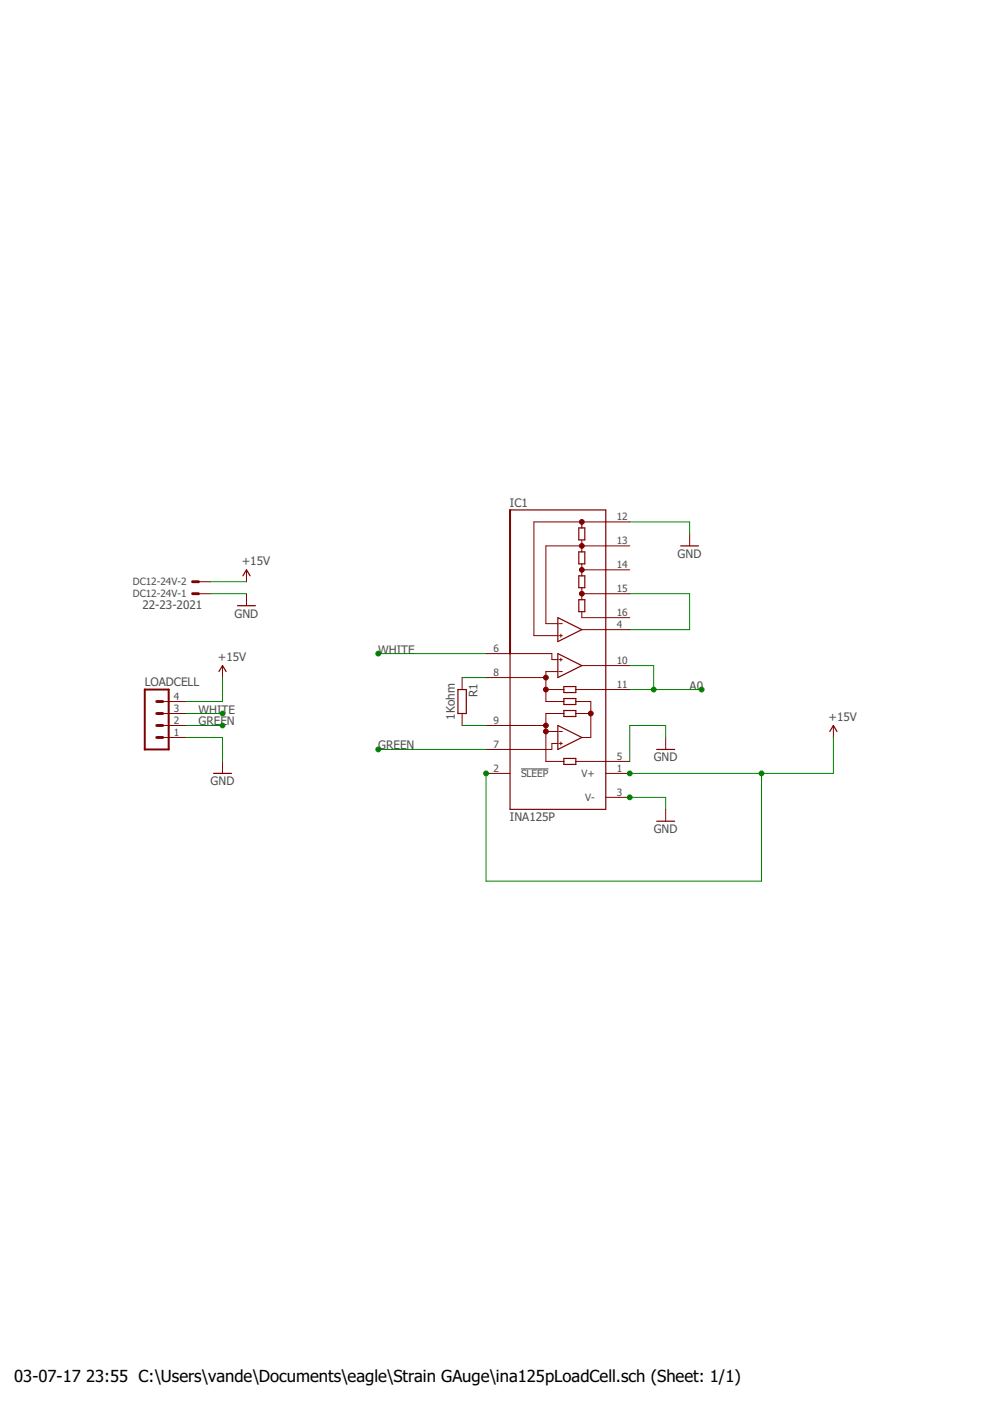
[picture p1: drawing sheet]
<?xml version="1.0" encoding="utf-8"?>
<!DOCTYPE eagle SYSTEM "eagle.dtd">
<!--
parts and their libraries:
SparkFun-Aesthetics: Licensing: Creative Commons ShareAlike 4.0 International - https://creativecommons.org/licenses/by-sa/4.0
-->
<eagle version="7.5.0">
<drawing>
<settings>
<setting alwaysvectorfont="no"/>
<setting verticaltext="up"/>
</settings>
<grid distance="0.1" unitdist="inch" unit="inch" style="lines" multiple="1" display="no" altdistance="0.01" altunitdist="inch" altunit="inch"/>
<schematic xreflabel="%F%N/%S.%C%R" xrefpart="/%S.%C%R">
<libraries>
<library name="burr-brown">
<symbols>
<symbol name="INA125">
<wire x1="-2.54" y1="-7.62" x2="-2.54" y2="-6.35" width="0.254" layer="94"/>
<wire x1="-2.54" y1="-6.35" x2="-2.54" y2="-3.81" width="0.254" layer="94"/>
<wire x1="-2.54" y1="-3.81" x2="-2.54" y2="-2.54" width="0.254" layer="94"/>
<wire x1="-2.54" y1="-2.54" x2="2.54" y2="-5.08" width="0.254" layer="94"/>
<wire x1="2.54" y1="-5.08" x2="-2.54" y2="-7.62" width="0.254" layer="94"/>
<wire x1="-2.54" y1="-3.81" x2="-3.81" y2="-3.81" width="0.1524" layer="94"/>
<wire x1="1.27" y1="-12.065" x2="1.27" y2="-12.7" width="0.254" layer="94"/>
<wire x1="1.27" y1="-12.7" x2="1.27" y2="-13.335" width="0.254" layer="94"/>
<wire x1="1.27" y1="-13.335" x2="-1.27" y2="-13.335" width="0.254" layer="94"/>
<wire x1="-1.27" y1="-13.335" x2="-1.27" y2="-12.7" width="0.254" layer="94"/>
<wire x1="-1.27" y1="-12.7" x2="-1.27" y2="-12.065" width="0.254" layer="94"/>
<wire x1="-1.27" y1="-12.065" x2="1.27" y2="-12.065" width="0.254" layer="94"/>
<wire x1="-1.27" y1="-9.525" x2="-1.27" y2="-10.16" width="0.254" layer="94"/>
<wire x1="-1.27" y1="-10.16" x2="-1.27" y2="-10.795" width="0.254" layer="94"/>
<wire x1="-1.27" y1="-10.795" x2="1.27" y2="-10.795" width="0.254" layer="94"/>
<wire x1="1.27" y1="-10.795" x2="1.27" y2="-10.16" width="0.254" layer="94"/>
<wire x1="1.27" y1="-10.16" x2="1.27" y2="-9.525" width="0.254" layer="94"/>
<wire x1="1.27" y1="-9.525" x2="-1.27" y2="-9.525" width="0.254" layer="94"/>
<wire x1="-2.54" y1="-6.35" x2="-5.08" y2="-6.35" width="0.1524" layer="94"/>
<wire x1="-5.08" y1="-6.35" x2="-5.08" y2="-7.62" width="0.1524" layer="94"/>
<wire x1="-2.2225" y1="-3.81" x2="-1.5875" y2="-3.81" width="0.1524" layer="94"/>
<wire x1="-2.2225" y1="-6.35" x2="-1.5875" y2="-6.35" width="0.1524" layer="94"/>
<wire x1="-1.905" y1="-3.4925" x2="-1.905" y2="-4.1275" width="0.1524" layer="94"/>
<wire x1="2.54" y1="-5.08" x2="7.62" y2="-5.08" width="0.1524" layer="94"/>
<wire x1="-12.7" y1="-35.56" x2="7.62" y2="-35.56" width="0.254" layer="94"/>
<wire x1="7.62" y1="-35.56" x2="7.62" y2="-25.4" width="0.254" layer="94"/>
<wire x1="7.62" y1="-25.4" x2="7.62" y2="-10.16" width="0.254" layer="94"/>
<wire x1="7.62" y1="-10.16" x2="7.62" y2="2.54" width="0.254" layer="94"/>
<wire x1="7.62" y1="2.54" x2="7.62" y2="5.08" width="0.254" layer="94"/>
<wire x1="7.62" y1="5.08" x2="7.62" y2="10.16" width="0.254" layer="94"/>
<wire x1="7.62" y1="10.16" x2="7.62" y2="15.24" width="0.254" layer="94"/>
<wire x1="7.62" y1="15.24" x2="7.62" y2="20.32" width="0.254" layer="94"/>
<wire x1="7.62" y1="20.32" x2="7.62" y2="25.4" width="0.254" layer="94"/>
<wire x1="7.62" y1="25.4" x2="7.62" y2="27.94" width="0.254" layer="94"/>
<wire x1="7.62" y1="27.94" x2="-12.7" y2="27.94" width="0.254" layer="94"/>
<wire x1="-12.7" y1="-2.54" x2="-12.7" y2="-7.62" width="0.254" layer="94"/>
<wire x1="-12.7" y1="-7.62" x2="-12.7" y2="-17.78" width="0.254" layer="94"/>
<wire x1="-12.7" y1="-17.78" x2="-12.7" y2="-22.86" width="0.254" layer="94"/>
<wire x1="-12.7" y1="-22.86" x2="-12.7" y2="-35.56" width="0.254" layer="94"/>
<wire x1="-2.54" y1="-22.86" x2="-2.54" y2="-21.59" width="0.254" layer="94"/>
<wire x1="-2.54" y1="-21.59" x2="-2.54" y2="-19.05" width="0.254" layer="94"/>
<wire x1="-2.54" y1="-19.05" x2="-2.54" y2="-17.78" width="0.254" layer="94"/>
<wire x1="-2.54" y1="-17.78" x2="2.54" y2="-20.32" width="0.254" layer="94"/>
<wire x1="2.54" y1="-20.32" x2="-2.54" y2="-22.86" width="0.254" layer="94"/>
<wire x1="1.27" y1="-15.875" x2="1.27" y2="-15.24" width="0.254" layer="94"/>
<wire x1="1.27" y1="-15.24" x2="1.27" y2="-14.605" width="0.254" layer="94"/>
<wire x1="1.27" y1="-14.605" x2="-1.27" y2="-14.605" width="0.254" layer="94"/>
<wire x1="-1.27" y1="-14.605" x2="-1.27" y2="-15.24" width="0.254" layer="94"/>
<wire x1="-1.27" y1="-15.24" x2="-1.27" y2="-15.875" width="0.254" layer="94"/>
<wire x1="-1.27" y1="-15.875" x2="1.27" y2="-15.875" width="0.254" layer="94"/>
<wire x1="-1.27" y1="-26.035" x2="-1.27" y2="-25.4" width="0.254" layer="94"/>
<wire x1="-1.27" y1="-25.4" x2="-1.27" y2="-24.765" width="0.254" layer="94"/>
<wire x1="-1.27" y1="-24.765" x2="1.27" y2="-24.765" width="0.254" layer="94"/>
<wire x1="1.27" y1="-24.765" x2="1.27" y2="-25.4" width="0.254" layer="94"/>
<wire x1="1.27" y1="-25.4" x2="1.27" y2="-26.035" width="0.254" layer="94"/>
<wire x1="1.27" y1="-26.035" x2="-1.27" y2="-26.035" width="0.254" layer="94"/>
<wire x1="-2.54" y1="-19.05" x2="-5.08" y2="-19.05" width="0.1524" layer="94"/>
<wire x1="-5.08" y1="-19.05" x2="-5.08" y2="-17.78" width="0.1524" layer="94"/>
<wire x1="-2.54" y1="-21.59" x2="-3.81" y2="-21.59" width="0.1524" layer="94"/>
<wire x1="-2.2225" y1="-19.05" x2="-1.5875" y2="-19.05" width="0.1524" layer="94"/>
<wire x1="-2.2225" y1="-21.59" x2="-1.5875" y2="-21.59" width="0.1524" layer="94"/>
<wire x1="-1.905" y1="-21.2725" x2="-1.905" y2="-21.9075" width="0.1524" layer="94"/>
<wire x1="2.54" y1="-20.32" x2="4.445" y2="-20.32" width="0.1524" layer="94"/>
<wire x1="-12.7" y1="-2.54" x2="-3.81" y2="-2.54" width="0.1524" layer="94"/>
<wire x1="-3.81" y1="-2.54" x2="-3.81" y2="-3.81" width="0.1524" layer="94"/>
<wire x1="-12.7" y1="-7.62" x2="-5.08" y2="-7.62" width="0.1524" layer="94"/>
<wire x1="-5.08" y1="-7.62" x2="-5.08" y2="-10.16" width="0.1524" layer="94"/>
<wire x1="-5.08" y1="-10.16" x2="-1.27" y2="-10.16" width="0.1524" layer="94"/>
<wire x1="-3.81" y1="-21.59" x2="-3.81" y2="-22.86" width="0.1524" layer="94"/>
<wire x1="-3.81" y1="-22.86" x2="-12.7" y2="-22.86" width="0.1524" layer="94"/>
<wire x1="-12.7" y1="-17.78" x2="-5.08" y2="-17.78" width="0.1524" layer="94"/>
<wire x1="-5.08" y1="-12.7" x2="-1.27" y2="-12.7" width="0.1524" layer="94"/>
<wire x1="-5.08" y1="-10.16" x2="-5.08" y2="-12.7" width="0.1524" layer="94"/>
<wire x1="1.27" y1="-12.7" x2="4.445" y2="-12.7" width="0.1524" layer="94"/>
<wire x1="4.445" y1="-12.7" x2="4.445" y2="-20.32" width="0.1524" layer="94"/>
<wire x1="1.27" y1="-15.24" x2="4.1275" y2="-15.24" width="0.1524" layer="94"/>
<wire x1="-1.27" y1="-15.24" x2="-5.08" y2="-15.24" width="0.1524" layer="94"/>
<wire x1="-5.08" y1="-15.24" x2="-5.08" y2="-17.78" width="0.1524" layer="94"/>
<wire x1="-5.08" y1="-19.05" x2="-5.08" y2="-25.4" width="0.1524" layer="94"/>
<wire x1="1.27" y1="-25.4" x2="7.62" y2="-25.4" width="0.1524" layer="94"/>
<wire x1="-5.08" y1="-25.4" x2="-1.27" y2="-25.4" width="0.1524" layer="94"/>
<wire x1="-2.54" y1="5.08" x2="-2.54" y2="3.81" width="0.254" layer="94"/>
<wire x1="-2.54" y1="3.81" x2="-2.54" y2="1.27" width="0.254" layer="94"/>
<wire x1="-2.54" y1="1.27" x2="-2.54" y2="0" width="0.254" layer="94"/>
<wire x1="-2.54" y1="0" x2="2.54" y2="2.54" width="0.254" layer="94"/>
<wire x1="2.54" y1="2.54" x2="-2.54" y2="5.08" width="0.254" layer="94"/>
<wire x1="-2.54" y1="3.81" x2="-5.08" y2="3.81" width="0.1524" layer="94"/>
<wire x1="-2.2225" y1="1.27" x2="-1.5875" y2="1.27" width="0.1524" layer="94"/>
<wire x1="-2.2225" y1="3.81" x2="-1.5875" y2="3.81" width="0.1524" layer="94"/>
<wire x1="-1.905" y1="0.9525" x2="-1.905" y2="1.5875" width="0.1524" layer="94"/>
<wire x1="3.175" y1="6.35" x2="2.54" y2="6.35" width="0.254" layer="94"/>
<wire x1="2.54" y1="6.35" x2="1.905" y2="6.35" width="0.254" layer="94"/>
<wire x1="1.905" y1="6.35" x2="1.905" y2="8.89" width="0.254" layer="94"/>
<wire x1="1.905" y1="8.89" x2="2.54" y2="8.89" width="0.254" layer="94"/>
<wire x1="2.54" y1="8.89" x2="3.175" y2="8.89" width="0.254" layer="94"/>
<wire x1="3.175" y1="8.89" x2="3.175" y2="6.35" width="0.254" layer="94"/>
<wire x1="3.175" y1="11.43" x2="2.54" y2="11.43" width="0.254" layer="94"/>
<wire x1="2.54" y1="11.43" x2="1.905" y2="11.43" width="0.254" layer="94"/>
<wire x1="1.905" y1="11.43" x2="1.905" y2="13.97" width="0.254" layer="94"/>
<wire x1="1.905" y1="13.97" x2="2.54" y2="13.97" width="0.254" layer="94"/>
<wire x1="2.54" y1="13.97" x2="3.175" y2="13.97" width="0.254" layer="94"/>
<wire x1="3.175" y1="13.97" x2="3.175" y2="11.43" width="0.254" layer="94"/>
<wire x1="3.175" y1="16.51" x2="2.54" y2="16.51" width="0.254" layer="94"/>
<wire x1="2.54" y1="16.51" x2="1.905" y2="16.51" width="0.254" layer="94"/>
<wire x1="1.905" y1="16.51" x2="1.905" y2="19.05" width="0.254" layer="94"/>
<wire x1="1.905" y1="19.05" x2="2.54" y2="19.05" width="0.254" layer="94"/>
<wire x1="2.54" y1="19.05" x2="3.175" y2="19.05" width="0.254" layer="94"/>
<wire x1="3.175" y1="19.05" x2="3.175" y2="16.51" width="0.254" layer="94"/>
<wire x1="3.175" y1="21.59" x2="1.905" y2="21.59" width="0.254" layer="94"/>
<wire x1="1.905" y1="21.59" x2="1.905" y2="24.13" width="0.254" layer="94"/>
<wire x1="1.905" y1="24.13" x2="2.54" y2="24.13" width="0.254" layer="94"/>
<wire x1="2.54" y1="24.13" x2="3.175" y2="24.13" width="0.254" layer="94"/>
<wire x1="3.175" y1="24.13" x2="3.175" y2="21.59" width="0.254" layer="94"/>
<wire x1="2.54" y1="5.08" x2="7.62" y2="5.08" width="0.1524" layer="94"/>
<wire x1="2.54" y1="10.16" x2="7.62" y2="10.16" width="0.1524" layer="94"/>
<wire x1="2.54" y1="15.24" x2="7.62" y2="15.24" width="0.1524" layer="94"/>
<wire x1="2.54" y1="20.32" x2="7.62" y2="20.32" width="0.1524" layer="94"/>
<wire x1="-7.62" y1="1.27" x2="-7.62" y2="25.4" width="0.1524" layer="94"/>
<wire x1="-7.62" y1="25.4" x2="2.54" y2="25.4" width="0.1524" layer="94"/>
<wire x1="2.54" y1="25.4" x2="7.62" y2="25.4" width="0.1524" layer="94"/>
<wire x1="2.54" y1="2.54" x2="7.62" y2="2.54" width="0.1524" layer="94"/>
<wire x1="2.54" y1="5.08" x2="2.54" y2="6.35" width="0.1524" layer="94"/>
<wire x1="2.54" y1="11.43" x2="2.54" y2="10.16" width="0.1524" layer="94"/>
<wire x1="2.54" y1="10.16" x2="2.54" y2="8.89" width="0.1524" layer="94"/>
<wire x1="2.54" y1="16.51" x2="2.54" y2="15.24" width="0.1524" layer="94"/>
<wire x1="2.54" y1="15.24" x2="2.54" y2="13.97" width="0.1524" layer="94"/>
<wire x1="2.54" y1="21.5265" x2="2.54" y2="20.32" width="0.1524" layer="94"/>
<wire x1="2.54" y1="20.32" x2="2.54" y2="19.05" width="0.1524" layer="94"/>
<wire x1="2.54" y1="25.4" x2="2.54" y2="24.13" width="0.254" layer="94"/>
<wire x1="-2.54" y1="1.27" x2="-7.62" y2="1.27" width="0.1524" layer="94"/>
<wire x1="2.54" y1="20.32" x2="-5.08" y2="20.32" width="0.1524" layer="94"/>
<wire x1="-5.08" y1="20.32" x2="-5.08" y2="3.81" width="0.1524" layer="94"/>
<wire x1="1.27" y1="-10.16" x2="7.62" y2="-10.16" width="0.1524" layer="94"/>
<wire x1="-12.7" y1="27.94" x2="-12.7" y2="-2.54" width="0.4064" layer="94"/>
<circle x="2.54" y="15.24" radius="0.508" width="0" layer="94"/>
<circle x="2.54" y="20.32" radius="0.508" width="0" layer="94"/>
<circle x="2.54" y="25.4" radius="0.508" width="0" layer="94"/>
<circle x="2.54" y="10.16" radius="0.508" width="0" layer="94"/>
<circle x="4.445" y="-15.24" radius="0.508" width="0" layer="94"/>
<circle x="-5.08" y="-17.78" radius="0.508" width="0" layer="94"/>
<circle x="-5.08" y="-19.05" radius="0.508" width="0" layer="94"/>
<circle x="-5.08" y="-7.62" radius="0.508" width="0" layer="94"/>
<circle x="-5.08" y="-10.16" radius="0.508" width="0" layer="94"/>
<text x="-12.7" y="28.575" size="1.778" layer="95" ratio="10">&gt;NAME</text>
<text x="-12.7" y="-38.1" size="1.778" layer="96" ratio="10">&gt;VALUE</text>
<pin name="+IN" x="-17.78" y="-2.54" visible="pad" length="middle" direction="in"/>
<pin name="RG" x="-17.78" y="-7.62" visible="pad" length="middle" direction="pas"/>
<pin name="OUT" x="12.7" y="-5.08" visible="pad" length="middle" direction="out" rot="R180"/>
<pin name="V+" x="12.7" y="-27.94" length="middle" direction="pwr" rot="R180"/>
<pin name="V-" x="12.7" y="-33.02" length="middle" direction="pwr" rot="R180"/>
<pin name="RG@1" x="-17.78" y="-17.78" visible="pad" length="middle" direction="pas"/>
<pin name="-IN" x="-17.78" y="-22.86" visible="pad" length="middle" direction="in"/>
<pin name="REF" x="12.7" y="-25.4" visible="pad" length="middle" direction="pas" rot="R180"/>
<pin name="REFOUT" x="12.7" y="2.54" visible="pad" length="middle" direction="out" rot="R180"/>
<pin name="REF10" x="12.7" y="5.08" visible="pad" length="middle" direction="out" rot="R180"/>
<pin name="REF5" x="12.7" y="10.16" visible="pad" length="middle" direction="out" rot="R180"/>
<pin name="REF2.5" x="12.7" y="15.24" visible="pad" length="middle" direction="out" rot="R180"/>
<pin name="REFBG" x="12.7" y="20.32" visible="pad" length="middle" direction="out" rot="R180"/>
<pin name="REFCOM" x="12.7" y="25.4" visible="pad" length="middle" direction="pas" rot="R180"/>
<pin name="!SLEEP" x="-17.78" y="-27.94" length="middle" direction="in"/>
<pin name="SENSE" x="12.7" y="-10.16" visible="pad" length="middle" direction="pas" rot="R180"/>
</symbol>
</symbols>
<devicesets>
<deviceset name="INA125" prefix="IC">
<gates>
<gate name="G$1" symbol="INA125" x="0" y="0"/>
</gates>
<devices>
<device name="P" package="DIL16">
<connects>
<connect gate="G$1" pin="!SLEEP" pad="2"/>
<connect gate="G$1" pin="+IN" pad="6"/>
<connect gate="G$1" pin="-IN" pad="7"/>
<connect gate="G$1" pin="OUT" pad="10"/>
<connect gate="G$1" pin="REF" pad="5"/>
<connect gate="G$1" pin="REF10" pad="16"/>
<connect gate="G$1" pin="REF2.5" pad="14"/>
<connect gate="G$1" pin="REF5" pad="15"/>
<connect gate="G$1" pin="REFBG" pad="13"/>
<connect gate="G$1" pin="REFCOM" pad="12"/>
<connect gate="G$1" pin="REFOUT" pad="4"/>
<connect gate="G$1" pin="RG" pad="8"/>
<connect gate="G$1" pin="RG@1" pad="9"/>
<connect gate="G$1" pin="SENSE" pad="11"/>
<connect gate="G$1" pin="V+" pad="1"/>
<connect gate="G$1" pin="V-" pad="3"/>
</connects>
<technologies>
<technology name="">
<attribute name="MF" value="TEXAS INSTRUMENT CONNECTORS" constant="no"/>
<attribute name="MPN" value="INA125P" constant="no"/>
<attribute name="OC_FARNELL" value="1459461" constant="no"/>
<attribute name="OC_NEWARK" value="35C1726" constant="no"/>
</technology>
</technologies>
</device>
<device name="U" package="SO16-1">
<connects>
<connect gate="G$1" pin="!SLEEP" pad="2"/>
<connect gate="G$1" pin="+IN" pad="6"/>
<connect gate="G$1" pin="-IN" pad="7"/>
<connect gate="G$1" pin="OUT" pad="10"/>
<connect gate="G$1" pin="REF" pad="5"/>
<connect gate="G$1" pin="REF10" pad="16"/>
<connect gate="G$1" pin="REF2.5" pad="14"/>
<connect gate="G$1" pin="REF5" pad="15"/>
<connect gate="G$1" pin="REFBG" pad="13"/>
<connect gate="G$1" pin="REFCOM" pad="12"/>
<connect gate="G$1" pin="REFOUT" pad="4"/>
<connect gate="G$1" pin="RG" pad="8"/>
<connect gate="G$1" pin="RG@1" pad="9"/>
<connect gate="G$1" pin="SENSE" pad="11"/>
<connect gate="G$1" pin="V+" pad="1"/>
<connect gate="G$1" pin="V-" pad="3"/>
</connects>
<technologies>
<technology name="">
<attribute name="MF" value="TEXAS INSTRUMENT CONNECTORS" constant="no"/>
<attribute name="MPN" value="INA125U" constant="no"/>
<attribute name="OC_FARNELL" value="1304375" constant="no"/>
<attribute name="OC_NEWARK" value="80K5901" constant="no"/>
</technology>
</technologies>
</device>
</devices>
</deviceset>
</devicesets>
</library>
<library name="SparkFun-Aesthetics">
<symbols>
<symbol name="VCC">
<wire x1="0.762" y1="1.27" x2="0" y2="2.54" width="0.254" layer="94"/>
<wire x1="0" y1="2.54" x2="-0.762" y2="1.27" width="0.254" layer="94"/>
<text x="-1.016" y="3.556" size="1.778" layer="96">&gt;VALUE</text>
<pin name="VCC" x="0" y="0" visible="off" length="short" direction="sup" rot="R90"/>
</symbol>
<symbol name="DGND">
<wire x1="-1.905" y1="0" x2="1.905" y2="0" width="0.254" layer="94"/>
<text x="-2.54" y="-2.54" size="1.778" layer="96">&gt;VALUE</text>
<pin name="GND" x="0" y="2.54" visible="off" length="short" direction="sup" rot="R270"/>
</symbol>
</symbols>
<devicesets>
<deviceset name="VCC" prefix="SUPPLY">
<gates>
<gate name="G$1" symbol="VCC" x="0" y="0"/>
</gates>
<devices>
<device name="">
<technologies>
<technology name=""/>
</technologies>
</device>
</devices>
</deviceset>
<deviceset name="GND" prefix="GND">
<gates>
<gate name="1" symbol="DGND" x="0" y="0"/>
</gates>
<devices>
<device name="">
<technologies>
<technology name=""/>
</technologies>
</device>
</devices>
</deviceset>
</devicesets>
</library>
<library name="rcl">
<symbols>
<symbol name="R-EU">
<wire x1="-2.54" y1="-0.889" x2="2.54" y2="-0.889" width="0.254" layer="94"/>
<wire x1="2.54" y1="0.889" x2="-2.54" y2="0.889" width="0.254" layer="94"/>
<wire x1="2.54" y1="-0.889" x2="2.54" y2="0.889" width="0.254" layer="94"/>
<wire x1="-2.54" y1="-0.889" x2="-2.54" y2="0.889" width="0.254" layer="94"/>
<text x="-3.81" y="1.4986" size="1.778" layer="95">&gt;NAME</text>
<text x="-3.81" y="-3.302" size="1.778" layer="96">&gt;VALUE</text>
<pin name="2" x="5.08" y="0" visible="off" length="short" direction="pas" swaplevel="1" rot="R180"/>
<pin name="1" x="-5.08" y="0" visible="off" length="short" direction="pas" swaplevel="1"/>
</symbol>
</symbols>
<devicesets>
<deviceset name="R-EU_" prefix="R" uservalue="yes">
<gates>
<gate name="G$1" symbol="R-EU" x="0" y="0"/>
</gates>
<devices>
<device name="R0402" package="R0402">
<connects>
<connect gate="G$1" pin="1" pad="1"/>
<connect gate="G$1" pin="2" pad="2"/>
</connects>
<technologies>
<technology name=""/>
</technologies>
</device>
<device name="R0603" package="R0603">
<connects>
<connect gate="G$1" pin="1" pad="1"/>
<connect gate="G$1" pin="2" pad="2"/>
</connects>
<technologies>
<technology name=""/>
</technologies>
</device>
<device name="R0805" package="R0805">
<connects>
<connect gate="G$1" pin="1" pad="1"/>
<connect gate="G$1" pin="2" pad="2"/>
</connects>
<technologies>
<technology name=""/>
</technologies>
</device>
<device name="R0805W" package="R0805W">
<connects>
<connect gate="G$1" pin="1" pad="1"/>
<connect gate="G$1" pin="2" pad="2"/>
</connects>
<technologies>
<technology name=""/>
</technologies>
</device>
<device name="R1206" package="R1206">
<connects>
<connect gate="G$1" pin="1" pad="1"/>
<connect gate="G$1" pin="2" pad="2"/>
</connects>
<technologies>
<technology name=""/>
</technologies>
</device>
<device name="R1206W" package="R1206W">
<connects>
<connect gate="G$1" pin="1" pad="1"/>
<connect gate="G$1" pin="2" pad="2"/>
</connects>
<technologies>
<technology name=""/>
</technologies>
</device>
<device name="R1210" package="R1210">
<connects>
<connect gate="G$1" pin="1" pad="1"/>
<connect gate="G$1" pin="2" pad="2"/>
</connects>
<technologies>
<technology name=""/>
</technologies>
</device>
<device name="R1210W" package="R1210W">
<connects>
<connect gate="G$1" pin="1" pad="1"/>
<connect gate="G$1" pin="2" pad="2"/>
</connects>
<technologies>
<technology name=""/>
</technologies>
</device>
<device name="R2010" package="R2010">
<connects>
<connect gate="G$1" pin="1" pad="1"/>
<connect gate="G$1" pin="2" pad="2"/>
</connects>
<technologies>
<technology name=""/>
</technologies>
</device>
<device name="R2010W" package="R2010W">
<connects>
<connect gate="G$1" pin="1" pad="1"/>
<connect gate="G$1" pin="2" pad="2"/>
</connects>
<technologies>
<technology name=""/>
</technologies>
</device>
<device name="R2012" package="R2012">
<connects>
<connect gate="G$1" pin="1" pad="1"/>
<connect gate="G$1" pin="2" pad="2"/>
</connects>
<technologies>
<technology name=""/>
</technologies>
</device>
<device name="R2012W" package="R2012W">
<connects>
<connect gate="G$1" pin="1" pad="1"/>
<connect gate="G$1" pin="2" pad="2"/>
</connects>
<technologies>
<technology name=""/>
</technologies>
</device>
<device name="R2512" package="R2512">
<connects>
<connect gate="G$1" pin="1" pad="1"/>
<connect gate="G$1" pin="2" pad="2"/>
</connects>
<technologies>
<technology name=""/>
</technologies>
</device>
<device name="R2512W" package="R2512W">
<connects>
<connect gate="G$1" pin="1" pad="1"/>
<connect gate="G$1" pin="2" pad="2"/>
</connects>
<technologies>
<technology name=""/>
</technologies>
</device>
<device name="R3216" package="R3216">
<connects>
<connect gate="G$1" pin="1" pad="1"/>
<connect gate="G$1" pin="2" pad="2"/>
</connects>
<technologies>
<technology name=""/>
</technologies>
</device>
<device name="R3216W" package="R3216W">
<connects>
<connect gate="G$1" pin="1" pad="1"/>
<connect gate="G$1" pin="2" pad="2"/>
</connects>
<technologies>
<technology name=""/>
</technologies>
</device>
<device name="R3225" package="R3225">
<connects>
<connect gate="G$1" pin="1" pad="1"/>
<connect gate="G$1" pin="2" pad="2"/>
</connects>
<technologies>
<technology name=""/>
</technologies>
</device>
<device name="R3225W" package="R3225W">
<connects>
<connect gate="G$1" pin="1" pad="1"/>
<connect gate="G$1" pin="2" pad="2"/>
</connects>
<technologies>
<technology name=""/>
</technologies>
</device>
<device name="R5025" package="R5025">
<connects>
<connect gate="G$1" pin="1" pad="1"/>
<connect gate="G$1" pin="2" pad="2"/>
</connects>
<technologies>
<technology name=""/>
</technologies>
</device>
<device name="R5025W" package="R5025W">
<connects>
<connect gate="G$1" pin="1" pad="1"/>
<connect gate="G$1" pin="2" pad="2"/>
</connects>
<technologies>
<technology name=""/>
</technologies>
</device>
<device name="R6332" package="R6332">
<connects>
<connect gate="G$1" pin="1" pad="1"/>
<connect gate="G$1" pin="2" pad="2"/>
</connects>
<technologies>
<technology name=""/>
</technologies>
</device>
<device name="R6332W" package="R6332W">
<connects>
<connect gate="G$1" pin="1" pad="1"/>
<connect gate="G$1" pin="2" pad="2"/>
</connects>
<technologies>
<technology name=""/>
</technologies>
</device>
<device name="M0805" package="M0805">
<connects>
<connect gate="G$1" pin="1" pad="1"/>
<connect gate="G$1" pin="2" pad="2"/>
</connects>
<technologies>
<technology name=""/>
</technologies>
</device>
<device name="M1206" package="M1206">
<connects>
<connect gate="G$1" pin="1" pad="1"/>
<connect gate="G$1" pin="2" pad="2"/>
</connects>
<technologies>
<technology name=""/>
</technologies>
</device>
<device name="M1406" package="M1406">
<connects>
<connect gate="G$1" pin="1" pad="1"/>
<connect gate="G$1" pin="2" pad="2"/>
</connects>
<technologies>
<technology name=""/>
</technologies>
</device>
<device name="M2012" package="M2012">
<connects>
<connect gate="G$1" pin="1" pad="1"/>
<connect gate="G$1" pin="2" pad="2"/>
</connects>
<technologies>
<technology name=""/>
</technologies>
</device>
<device name="M2309" package="M2309">
<connects>
<connect gate="G$1" pin="1" pad="1"/>
<connect gate="G$1" pin="2" pad="2"/>
</connects>
<technologies>
<technology name=""/>
</technologies>
</device>
<device name="M3216" package="M3216">
<connects>
<connect gate="G$1" pin="1" pad="1"/>
<connect gate="G$1" pin="2" pad="2"/>
</connects>
<technologies>
<technology name=""/>
</technologies>
</device>
<device name="M3516" package="M3516">
<connects>
<connect gate="G$1" pin="1" pad="1"/>
<connect gate="G$1" pin="2" pad="2"/>
</connects>
<technologies>
<technology name=""/>
</technologies>
</device>
<device name="M5923" package="M5923">
<connects>
<connect gate="G$1" pin="1" pad="1"/>
<connect gate="G$1" pin="2" pad="2"/>
</connects>
<technologies>
<technology name=""/>
</technologies>
</device>
<device name="0204/5" package="0204/5">
<connects>
<connect gate="G$1" pin="1" pad="1"/>
<connect gate="G$1" pin="2" pad="2"/>
</connects>
<technologies>
<technology name=""/>
</technologies>
</device>
<device name="0204/7" package="0204/7">
<connects>
<connect gate="G$1" pin="1" pad="1"/>
<connect gate="G$1" pin="2" pad="2"/>
</connects>
<technologies>
<technology name=""/>
</technologies>
</device>
<device name="0204/2V" package="0204V">
<connects>
<connect gate="G$1" pin="1" pad="1"/>
<connect gate="G$1" pin="2" pad="2"/>
</connects>
<technologies>
<technology name=""/>
</technologies>
</device>
<device name="0207/10" package="0207/10">
<connects>
<connect gate="G$1" pin="1" pad="1"/>
<connect gate="G$1" pin="2" pad="2"/>
</connects>
<technologies>
<technology name=""/>
</technologies>
</device>
<device name="0207/12" package="0207/12">
<connects>
<connect gate="G$1" pin="1" pad="1"/>
<connect gate="G$1" pin="2" pad="2"/>
</connects>
<technologies>
<technology name=""/>
</technologies>
</device>
<device name="0207/15" package="0207/15">
<connects>
<connect gate="G$1" pin="1" pad="1"/>
<connect gate="G$1" pin="2" pad="2"/>
</connects>
<technologies>
<technology name=""/>
</technologies>
</device>
<device name="0207/2V" package="0207/2V">
<connects>
<connect gate="G$1" pin="1" pad="1"/>
<connect gate="G$1" pin="2" pad="2"/>
</connects>
<technologies>
<technology name=""/>
</technologies>
</device>
<device name="0207/5V" package="0207/5V">
<connects>
<connect gate="G$1" pin="1" pad="1"/>
<connect gate="G$1" pin="2" pad="2"/>
</connects>
<technologies>
<technology name=""/>
</technologies>
</device>
<device name="0207/7" package="0207/7">
<connects>
<connect gate="G$1" pin="1" pad="1"/>
<connect gate="G$1" pin="2" pad="2"/>
</connects>
<technologies>
<technology name=""/>
</technologies>
</device>
<device name="0309/10" package="0309/10">
<connects>
<connect gate="G$1" pin="1" pad="1"/>
<connect gate="G$1" pin="2" pad="2"/>
</connects>
<technologies>
<technology name=""/>
</technologies>
</device>
<device name="0309/12" package="0309/12">
<connects>
<connect gate="G$1" pin="1" pad="1"/>
<connect gate="G$1" pin="2" pad="2"/>
</connects>
<technologies>
<technology name=""/>
</technologies>
</device>
<device name="0309/V" package="0309V">
<connects>
<connect gate="G$1" pin="1" pad="1"/>
<connect gate="G$1" pin="2" pad="2"/>
</connects>
<technologies>
<technology name=""/>
</technologies>
</device>
<device name="0411/12" package="0411/12">
<connects>
<connect gate="G$1" pin="1" pad="1"/>
<connect gate="G$1" pin="2" pad="2"/>
</connects>
<technologies>
<technology name=""/>
</technologies>
</device>
<device name="0411/15" package="0411/15">
<connects>
<connect gate="G$1" pin="1" pad="1"/>
<connect gate="G$1" pin="2" pad="2"/>
</connects>
<technologies>
<technology name=""/>
</technologies>
</device>
<device name="0411/3V" package="0411V">
<connects>
<connect gate="G$1" pin="1" pad="1"/>
<connect gate="G$1" pin="2" pad="2"/>
</connects>
<technologies>
<technology name=""/>
</technologies>
</device>
<device name="0414/15" package="0414/15">
<connects>
<connect gate="G$1" pin="1" pad="1"/>
<connect gate="G$1" pin="2" pad="2"/>
</connects>
<technologies>
<technology name=""/>
</technologies>
</device>
<device name="0414/5V" package="0414V">
<connects>
<connect gate="G$1" pin="1" pad="1"/>
<connect gate="G$1" pin="2" pad="2"/>
</connects>
<technologies>
<technology name=""/>
</technologies>
</device>
<device name="0617/17" package="0617/17">
<connects>
<connect gate="G$1" pin="1" pad="1"/>
<connect gate="G$1" pin="2" pad="2"/>
</connects>
<technologies>
<technology name=""/>
</technologies>
</device>
<device name="0617/22" package="0617/22">
<connects>
<connect gate="G$1" pin="1" pad="1"/>
<connect gate="G$1" pin="2" pad="2"/>
</connects>
<technologies>
<technology name=""/>
</technologies>
</device>
<device name="0617/5V" package="0617V">
<connects>
<connect gate="G$1" pin="1" pad="1"/>
<connect gate="G$1" pin="2" pad="2"/>
</connects>
<technologies>
<technology name=""/>
</technologies>
</device>
<device name="0922/22" package="0922/22">
<connects>
<connect gate="G$1" pin="1" pad="1"/>
<connect gate="G$1" pin="2" pad="2"/>
</connects>
<technologies>
<technology name=""/>
</technologies>
</device>
<device name="0613/5V" package="P0613V">
<connects>
<connect gate="G$1" pin="1" pad="1"/>
<connect gate="G$1" pin="2" pad="2"/>
</connects>
<technologies>
<technology name=""/>
</technologies>
</device>
<device name="0613/15" package="P0613/15">
<connects>
<connect gate="G$1" pin="1" pad="1"/>
<connect gate="G$1" pin="2" pad="2"/>
</connects>
<technologies>
<technology name=""/>
</technologies>
</device>
<device name="0817/22" package="P0817/22">
<connects>
<connect gate="G$1" pin="1" pad="1"/>
<connect gate="G$1" pin="2" pad="2"/>
</connects>
<technologies>
<technology name=""/>
</technologies>
</device>
<device name="0817/7V" package="P0817V">
<connects>
<connect gate="G$1" pin="1" pad="1"/>
<connect gate="G$1" pin="2" pad="2"/>
</connects>
<technologies>
<technology name=""/>
</technologies>
</device>
<device name="V234/12" package="V234/12">
<connects>
<connect gate="G$1" pin="1" pad="1"/>
<connect gate="G$1" pin="2" pad="2"/>
</connects>
<technologies>
<technology name=""/>
</technologies>
</device>
<device name="V235/17" package="V235/17">
<connects>
<connect gate="G$1" pin="1" pad="1"/>
<connect gate="G$1" pin="2" pad="2"/>
</connects>
<technologies>
<technology name=""/>
</technologies>
</device>
<device name="V526-0" package="V526-0">
<connects>
<connect gate="G$1" pin="1" pad="1"/>
<connect gate="G$1" pin="2" pad="2"/>
</connects>
<technologies>
<technology name=""/>
</technologies>
</device>
<device name="MELF0102R" package="MINI_MELF-0102R">
<connects>
<connect gate="G$1" pin="1" pad="1"/>
<connect gate="G$1" pin="2" pad="2"/>
</connects>
<technologies>
<technology name=""/>
</technologies>
</device>
<device name="MELF0102W" package="MINI_MELF-0102W">
<connects>
<connect gate="G$1" pin="1" pad="1"/>
<connect gate="G$1" pin="2" pad="2"/>
</connects>
<technologies>
<technology name=""/>
</technologies>
</device>
<device name="MELF0204R" package="MINI_MELF-0204R">
<connects>
<connect gate="G$1" pin="1" pad="1"/>
<connect gate="G$1" pin="2" pad="2"/>
</connects>
<technologies>
<technology name=""/>
</technologies>
</device>
<device name="MELF0204W" package="MINI_MELF-0204W">
<connects>
<connect gate="G$1" pin="1" pad="1"/>
<connect gate="G$1" pin="2" pad="2"/>
</connects>
<technologies>
<technology name=""/>
</technologies>
</device>
<device name="MELF0207R" package="MINI_MELF-0207R">
<connects>
<connect gate="G$1" pin="1" pad="1"/>
<connect gate="G$1" pin="2" pad="2"/>
</connects>
<technologies>
<technology name=""/>
</technologies>
</device>
<device name="MELF0207W" package="MINI_MELF-0207W">
<connects>
<connect gate="G$1" pin="1" pad="1"/>
<connect gate="G$1" pin="2" pad="2"/>
</connects>
<technologies>
<technology name=""/>
</technologies>
</device>
<device name="0922V" package="0922V">
<connects>
<connect gate="G$1" pin="1" pad="1"/>
<connect gate="G$1" pin="2" pad="2"/>
</connects>
<technologies>
<technology name=""/>
</technologies>
</device>
<device name="RDH/15" package="RDH/15">
<connects>
<connect gate="G$1" pin="1" pad="1"/>
<connect gate="G$1" pin="2" pad="2"/>
</connects>
<technologies>
<technology name=""/>
</technologies>
</device>
<device name="MELF0102AX" package="MINI_MELF-0102AX">
<connects>
<connect gate="G$1" pin="1" pad="1"/>
<connect gate="G$1" pin="2" pad="2"/>
</connects>
<technologies>
<technology name=""/>
</technologies>
</device>
<device name="R0201" package="R0201">
<connects>
<connect gate="G$1" pin="1" pad="1"/>
<connect gate="G$1" pin="2" pad="2"/>
</connects>
<technologies>
<technology name=""/>
</technologies>
</device>
<device name="VTA52" package="VTA52">
<connects>
<connect gate="G$1" pin="1" pad="1"/>
<connect gate="G$1" pin="2" pad="2"/>
</connects>
<technologies>
<technology name=""/>
</technologies>
</device>
<device name="VTA53" package="VTA53">
<connects>
<connect gate="G$1" pin="1" pad="1"/>
<connect gate="G$1" pin="2" pad="2"/>
</connects>
<technologies>
<technology name=""/>
</technologies>
</device>
<device name="VTA54" package="VTA54">
<connects>
<connect gate="G$1" pin="1" pad="1"/>
<connect gate="G$1" pin="2" pad="2"/>
</connects>
<technologies>
<technology name=""/>
</technologies>
</device>
<device name="VTA55" package="VTA55">
<connects>
<connect gate="G$1" pin="1" pad="1"/>
<connect gate="G$1" pin="2" pad="2"/>
</connects>
<technologies>
<technology name=""/>
</technologies>
</device>
<device name="VTA56" package="VTA56">
<connects>
<connect gate="G$1" pin="1" pad="1"/>
<connect gate="G$1" pin="2" pad="2"/>
</connects>
<technologies>
<technology name=""/>
</technologies>
</device>
<device name="VMTA55" package="VMTA55">
<connects>
<connect gate="G$1" pin="1" pad="1"/>
<connect gate="G$1" pin="2" pad="2"/>
</connects>
<technologies>
<technology name=""/>
</technologies>
</device>
<device name="VMTB60" package="VMTB60">
<connects>
<connect gate="G$1" pin="1" pad="1"/>
<connect gate="G$1" pin="2" pad="2"/>
</connects>
<technologies>
<technology name=""/>
</technologies>
</device>
<device name="R4527" package="R4527">
<connects>
<connect gate="G$1" pin="1" pad="1"/>
<connect gate="G$1" pin="2" pad="2"/>
</connects>
<technologies>
<technology name=""/>
</technologies>
</device>
<device name="WSC0001" package="WSC0001">
<connects>
<connect gate="G$1" pin="1" pad="1"/>
<connect gate="G$1" pin="2" pad="2"/>
</connects>
<technologies>
<technology name=""/>
</technologies>
</device>
<device name="WSC0002" package="WSC0002">
<connects>
<connect gate="G$1" pin="1" pad="1"/>
<connect gate="G$1" pin="2" pad="2"/>
</connects>
<technologies>
<technology name=""/>
</technologies>
</device>
<device name="WSC01/2" package="WSC01/2">
<connects>
<connect gate="G$1" pin="1" pad="1"/>
<connect gate="G$1" pin="2" pad="2"/>
</connects>
<technologies>
<technology name=""/>
</technologies>
</device>
<device name="WSC2515" package="WSC2515">
<connects>
<connect gate="G$1" pin="1" pad="1"/>
<connect gate="G$1" pin="2" pad="2"/>
</connects>
<technologies>
<technology name=""/>
</technologies>
</device>
<device name="WSC4527" package="WSC4527">
<connects>
<connect gate="G$1" pin="1" pad="1"/>
<connect gate="G$1" pin="2" pad="2"/>
</connects>
<technologies>
<technology name=""/>
</technologies>
</device>
<device name="WSC6927" package="WSC6927">
<connects>
<connect gate="G$1" pin="1" pad="1"/>
<connect gate="G$1" pin="2" pad="2"/>
</connects>
<technologies>
<technology name=""/>
</technologies>
</device>
<device name="R1218" package="R1218">
<connects>
<connect gate="G$1" pin="1" pad="1"/>
<connect gate="G$1" pin="2" pad="2"/>
</connects>
<technologies>
<technology name=""/>
</technologies>
</device>
<device name="1812X7R" package="1812X7R">
<connects>
<connect gate="G$1" pin="1" pad="1"/>
<connect gate="G$1" pin="2" pad="2"/>
</connects>
<technologies>
<technology name=""/>
</technologies>
</device>
<device name="PRL1632" package="PRL1632">
<connects>
<connect gate="G$1" pin="1" pad="1"/>
<connect gate="G$1" pin="2" pad="2"/>
</connects>
<technologies>
<technology name=""/>
</technologies>
</device>
<device name="01005" package="R01005">
<connects>
<connect gate="G$1" pin="1" pad="1"/>
<connect gate="G$1" pin="2" pad="2"/>
</connects>
<technologies>
<technology name=""/>
</technologies>
</device>
</devices>
</deviceset>
</devicesets>
</library>
<library name="con-lstb">
<symbols>
<symbol name="MA04-1">
<wire x1="3.81" y1="-7.62" x2="-1.27" y2="-7.62" width="0.4064" layer="94"/>
<wire x1="1.27" y1="0" x2="2.54" y2="0" width="0.6096" layer="94"/>
<wire x1="1.27" y1="-2.54" x2="2.54" y2="-2.54" width="0.6096" layer="94"/>
<wire x1="1.27" y1="-5.08" x2="2.54" y2="-5.08" width="0.6096" layer="94"/>
<wire x1="-1.27" y1="5.08" x2="-1.27" y2="-7.62" width="0.4064" layer="94"/>
<wire x1="3.81" y1="-7.62" x2="3.81" y2="5.08" width="0.4064" layer="94"/>
<wire x1="-1.27" y1="5.08" x2="3.81" y2="5.08" width="0.4064" layer="94"/>
<wire x1="1.27" y1="2.54" x2="2.54" y2="2.54" width="0.6096" layer="94"/>
<text x="-1.27" y="-10.16" size="1.778" layer="96">&gt;VALUE</text>
<text x="-1.27" y="5.842" size="1.778" layer="95">&gt;NAME</text>
<pin name="1" x="7.62" y="-5.08" visible="pad" length="middle" direction="pas" swaplevel="1" rot="R180"/>
<pin name="2" x="7.62" y="-2.54" visible="pad" length="middle" direction="pas" swaplevel="1" rot="R180"/>
<pin name="3" x="7.62" y="0" visible="pad" length="middle" direction="pas" swaplevel="1" rot="R180"/>
<pin name="4" x="7.62" y="2.54" visible="pad" length="middle" direction="pas" swaplevel="1" rot="R180"/>
</symbol>
</symbols>
<devicesets>
<deviceset name="MA04-1" prefix="SV" uservalue="yes">
<gates>
<gate name="1" symbol="MA04-1" x="0" y="0"/>
</gates>
<devices>
<device name="" package="MA04-1">
<connects>
<connect gate="1" pin="1" pad="1"/>
<connect gate="1" pin="2" pad="2"/>
<connect gate="1" pin="3" pad="3"/>
<connect gate="1" pin="4" pad="4"/>
</connects>
<technologies>
<technology name="">
<attribute name="MF" value="" constant="no"/>
<attribute name="MPN" value="" constant="no"/>
<attribute name="OC_FARNELL" value="unknown" constant="no"/>
<attribute name="OC_NEWARK" value="unknown" constant="no"/>
</technology>
</technologies>
</device>
</devices>
</deviceset>
</devicesets>
</library>
<library name="con-molex">
<symbols>
<symbol name="MV">
<wire x1="1.27" y1="0" x2="0" y2="0" width="0.6096" layer="94"/>
<text x="2.54" y="-0.762" size="1.524" layer="95">&gt;NAME</text>
<text x="-0.762" y="1.397" size="1.778" layer="96">&gt;VALUE</text>
<pin name="S" x="-2.54" y="0" visible="off" length="short" direction="pas"/>
</symbol>
<symbol name="M">
<wire x1="1.27" y1="0" x2="0" y2="0" width="0.6096" layer="94"/>
<text x="2.54" y="-0.762" size="1.524" layer="95">&gt;NAME</text>
<pin name="S" x="-2.54" y="0" visible="off" length="short" direction="pas"/>
</symbol>
</symbols>
<devicesets>
<deviceset name="22-23-2021" prefix="X">
<gates>
<gate name="-1" symbol="MV" x="0" y="0" addlevel="always" swaplevel="1"/>
<gate name="-2" symbol="M" x="0" y="-2.54" addlevel="always" swaplevel="1"/>
</gates>
<devices>
<device name="" package="22-23-2021">
<connects>
<connect gate="-1" pin="S" pad="1"/>
<connect gate="-2" pin="S" pad="2"/>
</connects>
<technologies>
<technology name="">
<attribute name="MF" value="MOLEX" constant="no"/>
<attribute name="MPN" value="22-23-2021" constant="no"/>
<attribute name="OC_FARNELL" value="1462926" constant="no"/>
<attribute name="OC_NEWARK" value="25C3832" constant="no"/>
</technology>
</technologies>
</device>
</devices>
</deviceset>
</devicesets>
</library>
</libraries>
<attributes>
</attributes>
<variantdefs>
</variantdefs>
<classes>
<class number="0" name="default" width="0" drill="0">
</class>
</classes>
<parts>
<part name="IC1" library="burr-brown" deviceset="INA125" device="P"/>
<part name="SUPPLY+15V" library="SparkFun-Aesthetics" deviceset="VCC" device="" value="+15V"/>
<part name="GND1" library="SparkFun-Aesthetics" deviceset="GND" device=""/>
<part name="GND3" library="SparkFun-Aesthetics" deviceset="GND" device=""/>
<part name="R1" library="rcl" deviceset="R-EU_" device="0207/7" value="1Kohm"/>
<part name="LOADCELL" library="con-lstb" deviceset="MA04-1" device=""/>
<part name="SUPPLY+15V1" library="SparkFun-Aesthetics" deviceset="VCC" device="" value="+15V"/>
<part name="GND2" library="SparkFun-Aesthetics" deviceset="GND" device=""/>
<part name="DC12-24V" library="con-molex" deviceset="22-23-2021" device=""/>
<part name="GND5" library="SparkFun-Aesthetics" deviceset="GND" device=""/>
<part name="GND6" library="SparkFun-Aesthetics" deviceset="GND" device=""/>
<part name="SUPPLY+15V2" library="SparkFun-Aesthetics" deviceset="VCC" device="" value="+15V"/>
</parts>
<sheets>
<sheet>
<plain>
</plain>
<instances>
<instance part="IC1" gate="G$1" x="48.26" y="63.5"/>
<instance part="SUPPLY+15V" gate="G$1" x="104.14" y="43.18"/>
<instance part="GND1" gate="1" x="68.58" y="25.4"/>
<instance part="GND3" gate="1" x="68.58" y="40.64"/>
<instance part="R1" gate="G$1" x="25.4" y="50.8" rot="R270"/>
<instance part="LOADCELL" gate="1" x="-40.64" y="48.26"/>
<instance part="SUPPLY+15V1" gate="G$1" x="-25.4" y="55.88"/>
<instance part="GND2" gate="1" x="-25.4" y="35.56"/>
<instance part="DC12-24V" gate="-1" x="-30.48" y="73.66" rot="R180"/>
<instance part="DC12-24V" gate="-2" x="-30.48" y="76.2" rot="R180"/>
<instance part="GND5" gate="1" x="73.66" y="83.82"/>
<instance part="GND6" gate="1" x="-20.32" y="71.12"/>
<instance part="SUPPLY+15V2" gate="G$1" x="-20.32" y="76.2"/>
</instances>
<busses>
</busses>
<nets>
<net name="+15V" class="0">
<segment>
<pinref part="IC1" gate="G$1" pin="V+"/>
<wire x1="60.96" y1="35.56" x2="88.9" y2="35.56" width="0.1524" layer="91"/>
<wire x1="88.9" y1="35.56" x2="104.14" y2="35.56" width="0.1524" layer="91"/>
<wire x1="104.14" y1="35.56" x2="104.14" y2="43.18" width="0.1524" layer="91"/>
<pinref part="IC1" gate="G$1" pin="!SLEEP"/>
<wire x1="30.48" y1="35.56" x2="30.48" y2="12.7" width="0.1524" layer="91"/>
<wire x1="30.48" y1="12.7" x2="88.9" y2="12.7" width="0.1524" layer="91"/>
<wire x1="88.9" y1="12.7" x2="88.9" y2="35.56" width="0.1524" layer="91"/>
<junction x="88.9" y="35.56"/>
<junction x="60.96" y="35.56"/>
<junction x="30.48" y="35.56"/>
<pinref part="SUPPLY+15V" gate="G$1" pin="VCC"/>
</segment>
</net>
<net name="GND" class="0">
<segment>
<pinref part="IC1" gate="G$1" pin="V-"/>
<wire x1="60.96" y1="30.48" x2="68.58" y2="30.48" width="0.1524" layer="91"/>
<wire x1="68.58" y1="30.48" x2="68.58" y2="27.94" width="0.1524" layer="91"/>
<junction x="60.96" y="30.48"/>
<pinref part="GND1" gate="1" pin="GND"/>
</segment>
<segment>
<pinref part="IC1" gate="G$1" pin="REF"/>
<wire x1="60.96" y1="38.1" x2="60.96" y2="45.72" width="0.1524" layer="91"/>
<wire x1="60.96" y1="45.72" x2="68.58" y2="45.72" width="0.1524" layer="91"/>
<wire x1="68.58" y1="45.72" x2="68.58" y2="43.18" width="0.1524" layer="91"/>
<pinref part="GND3" gate="1" pin="GND"/>
</segment>
<segment>
<pinref part="IC1" gate="G$1" pin="REFCOM"/>
<wire x1="60.96" y1="88.9" x2="73.66" y2="88.9" width="0.1524" layer="91"/>
<wire x1="73.66" y1="88.9" x2="73.66" y2="86.36" width="0.1524" layer="91"/>
<pinref part="GND5" gate="1" pin="GND"/>
</segment>
<segment>
<pinref part="LOADCELL" gate="1" pin="1"/>
<wire x1="-33.02" y1="43.18" x2="-25.4" y2="43.18" width="0.1524" layer="91"/>
<wire x1="-25.4" y1="43.18" x2="-25.4" y2="38.1" width="0.1524" layer="91"/>
<pinref part="GND2" gate="1" pin="GND"/>
</segment>
<segment>
<pinref part="DC12-24V" gate="-1" pin="S"/>
<wire x1="-27.94" y1="73.66" x2="-20.32" y2="73.66" width="0.1524" layer="91"/>
<pinref part="GND6" gate="1" pin="GND"/>
</segment>
</net>
<net name="AREF" class="0">
<segment>
<pinref part="IC1" gate="G$1" pin="REFOUT"/>
<wire x1="60.96" y1="66.04" x2="73.66" y2="66.04" width="0.1524" layer="91"/>
<wire x1="73.66" y1="66.04" x2="73.66" y2="73.66" width="0.1524" layer="91"/>
<pinref part="IC1" gate="G$1" pin="REF5"/>
<wire x1="73.66" y1="73.66" x2="60.96" y2="73.66" width="0.1524" layer="91"/>
</segment>
</net>
<net name="WHITE" class="0">
<segment>
<pinref part="IC1" gate="G$1" pin="+IN"/>
<wire x1="30.48" y1="60.96" x2="7.62" y2="60.96" width="0.1524" layer="91"/>
<junction x="7.62" y="60.96"/>
<label x="7.62" y="60.96" size="1.778" layer="95"/>
</segment>
<segment>
<pinref part="LOADCELL" gate="1" pin="3"/>
<wire x1="-33.02" y1="48.26" x2="-25.4" y2="48.26" width="0.1524" layer="91"/>
<junction x="-25.4" y="48.26"/>
<label x="-30.48" y="48.26" size="1.778" layer="95"/>
</segment>
</net>
<net name="GREEN" class="0">
<segment>
<pinref part="IC1" gate="G$1" pin="-IN"/>
<wire x1="30.48" y1="40.64" x2="7.62" y2="40.64" width="0.1524" layer="91"/>
<junction x="7.62" y="40.64"/>
<label x="7.62" y="40.64" size="1.778" layer="95"/>
</segment>
<segment>
<pinref part="LOADCELL" gate="1" pin="2"/>
<wire x1="-33.02" y1="45.72" x2="-25.4" y2="45.72" width="0.1524" layer="91"/>
<junction x="-25.4" y="45.72"/>
<label x="-30.48" y="45.72" size="1.778" layer="95"/>
</segment>
</net>
<net name="N$2" class="0">
<segment>
<pinref part="IC1" gate="G$1" pin="RG@1"/>
<pinref part="R1" gate="G$1" pin="2"/>
<wire x1="25.4" y1="45.72" x2="30.48" y2="45.72" width="0.1524" layer="91"/>
</segment>
</net>
<net name="N$3" class="0">
<segment>
<pinref part="IC1" gate="G$1" pin="RG"/>
<pinref part="R1" gate="G$1" pin="1"/>
<wire x1="25.4" y1="55.88" x2="30.48" y2="55.88" width="0.1524" layer="91"/>
</segment>
</net>
<net name="A0" class="0">
<segment>
<pinref part="IC1" gate="G$1" pin="SENSE"/>
<wire x1="60.96" y1="53.34" x2="66.04" y2="53.34" width="0.1524" layer="91"/>
<pinref part="IC1" gate="G$1" pin="OUT"/>
<wire x1="66.04" y1="53.34" x2="76.2" y2="53.34" width="0.1524" layer="91"/>
<wire x1="60.96" y1="58.42" x2="66.04" y2="58.42" width="0.1524" layer="91"/>
<wire x1="66.04" y1="58.42" x2="66.04" y2="53.34" width="0.1524" layer="91"/>
<junction x="66.04" y="53.34"/>
<junction x="76.2" y="53.34"/>
<label x="73.66" y="53.34" size="1.778" layer="95"/>
</segment>
</net>
<net name="VCC" class="0">
<segment>
<pinref part="LOADCELL" gate="1" pin="4"/>
<wire x1="-33.02" y1="50.8" x2="-25.4" y2="50.8" width="0.1524" layer="91"/>
<wire x1="-25.4" y1="50.8" x2="-25.4" y2="55.88" width="0.1524" layer="91"/>
<pinref part="SUPPLY+15V1" gate="G$1" pin="VCC"/>
</segment>
<segment>
<pinref part="DC12-24V" gate="-2" pin="S"/>
<pinref part="SUPPLY+15V2" gate="G$1" pin="VCC"/>
<wire x1="-20.32" y1="76.2" x2="-27.94" y2="76.2" width="0.1524" layer="91"/>
</segment>
</net>
</nets>
</sheet>
</sheets>
</schematic>
</drawing>
</eagle>
